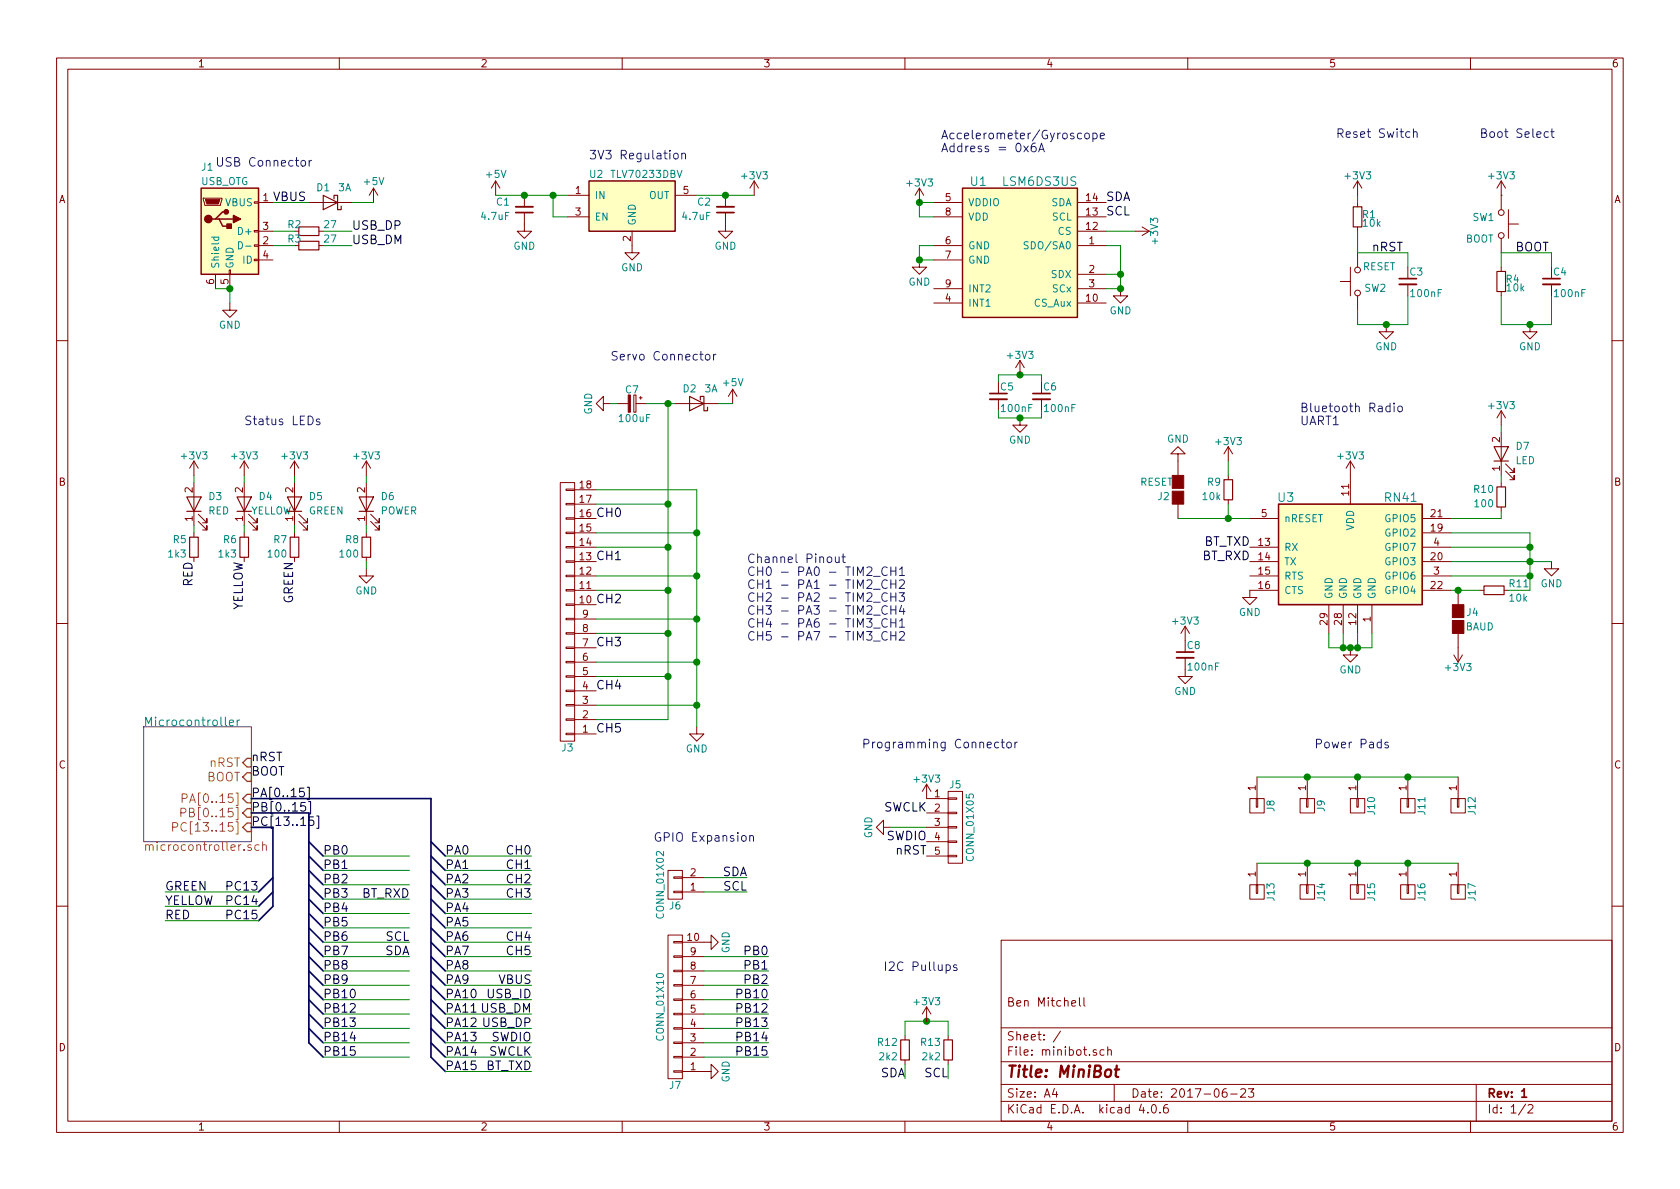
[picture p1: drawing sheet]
EESchema Schematic File Version 2
LIBS:power
LIBS:device
LIBS:transistors
LIBS:conn
LIBS:linear
LIBS:regul
LIBS:74xx
LIBS:cmos4000
LIBS:adc-dac
LIBS:memory
LIBS:xilinx
LIBS:microcontrollers
LIBS:dsp
LIBS:microchip
LIBS:analog_switches
LIBS:motorola
LIBS:texas
LIBS:intel
LIBS:audio
LIBS:interface
LIBS:digital-audio
LIBS:philips
LIBS:display
LIBS:cypress
LIBS:siliconi
LIBS:opto
LIBS:atmel
LIBS:contrib
LIBS:valves
LIBS:stm32
LIBS:switches
LIBS:parts
LIBS:minibot-cache
EELAYER 25 0
EELAYER END
$Descr A4 11693 8268
encoding utf-8
Sheet 1 2
Title "MiniBot"
Date "2017-06-23"
Rev "1"
Comp ""
Comment1 "Ben Mitchell"
Comment2 ""
Comment3 ""
Comment4 ""
$EndDescr
$Sheet
S 1000 5050 750  800 
U 59425D39
F0 "Microcontroller" 60
F1 "microcontroller.sch" 60
F2 "nRST" I R 1750 5300 60 
F3 "BOOT" I R 1750 5400 60 
F4 "PA[0..15]" I R 1750 5550 60 
F5 "PB[0..15]" I R 1750 5650 60 
F6 "PC[13..15]" I R 1750 5750 60 
$EndSheet
Text Label 1750 5300 0    60   ~ 0
nRST
Text Label 1750 5400 0    60   ~ 0
BOOT
$Comp
L SW_Push SW2
U 1 1
P 9450 1950
F 0 "SW2" V 9400 1750 50  0000 L CNN
F 1 "RESET" V 9550 1800 50  0000 C CNN
F 2 "Buttons_Switches_SMD:Panasonic_EVQPUK_EVQPUB" H 9450 2150 50  0001 C CNN
F 3 "" H 9450 2150 50  0001 C CNN
	1    9450 1950
	0    -1   -1   0   
$EndComp
$Comp
L R_Small R1
U 1 1
P 9450 1500
F 0 "R1" H 9480 1520 50  0000 L CNN
F 1 "10k" H 9480 1460 50  0000 L CNN
F 2 "Resistors_SMD:R_0603" H 9450 1500 50  0001 C CNN
F 3 "" H 9450 1500 50  0001 C CNN
	1    9450 1500
	1    0    0    -1  
$EndComp
$Comp
L GND #PWR01
U 1 1
P 9650 2250
F 0 "#PWR01" H 9650 2000 50  0001 C CNN
F 1 "GND" H 9650 2100 50  0000 C CNN
F 2 "" H 9650 2250 50  0001 C CNN
F 3 "" H 9650 2250 50  0001 C CNN
	1    9650 2250
	1    0    0    -1  
$EndComp
Text Label 9550 1750 0    60   ~ 0
nRST
$Comp
L C_Small C3
U 1 1
P 9800 1950
F 0 "C3" H 9810 2020 50  0000 L CNN
F 1 "100nF" H 9810 1870 50  0000 L CNN
F 2 "Capacitors_SMD:C_0603" H 9800 1950 50  0001 C CNN
F 3 "" H 9800 1950 50  0001 C CNN
	1    9800 1950
	1    0    0    -1  
$EndComp
Text Notes 9300 950  0    60   ~ 0
Reset Switch\n
$Comp
L SW_Push SW1
U 1 1
P 10450 1550
F 0 "SW1" V 10400 1350 50  0000 L CNN
F 1 "BOOT" V 10550 1400 50  0000 C CNN
F 2 "Buttons_Switches_SMD:Panasonic_EVQPUK_EVQPUB" H 10450 1750 50  0001 C CNN
F 3 "" H 10450 1750 50  0001 C CNN
	1    10450 1550
	0    1    1    0   
$EndComp
$Comp
L R_Small R4
U 1 1
P 10450 1950
F 0 "R4" H 10480 1970 50  0000 L CNN
F 1 "10k" H 10480 1910 50  0000 L CNN
F 2 "Resistors_SMD:R_0603" H 10450 1950 50  0001 C CNN
F 3 "" H 10450 1950 50  0001 C CNN
	1    10450 1950
	1    0    0    -1  
$EndComp
$Comp
L GND #PWR02
U 1 1
P 10650 2250
F 0 "#PWR02" H 10650 2000 50  0001 C CNN
F 1 "GND" H 10650 2100 50  0000 C CNN
F 2 "" H 10650 2250 50  0001 C CNN
F 3 "" H 10650 2250 50  0001 C CNN
	1    10650 2250
	1    0    0    -1  
$EndComp
$Comp
L C_Small C4
U 1 1
P 10800 1950
F 0 "C4" H 10810 2020 50  0000 L CNN
F 1 "100nF" H 10810 1870 50  0000 L CNN
F 2 "Capacitors_SMD:C_0603" H 10800 1950 50  0001 C CNN
F 3 "" H 10800 1950 50  0001 C CNN
	1    10800 1950
	1    0    0    -1  
$EndComp
Text Label 10550 1750 0    60   ~ 0
BOOT
Text Notes 10300 950  0    60   ~ 0
Boot Select\n
$Comp
L RN41 U3
U 1 1
P 8900 3500
F 0 "U3" H 8950 3550 60  0000 C CNN
F 1 "RN41" H 9750 3550 60  0000 C CNN
F 2 "modules:RN41" H 8900 3500 60  0001 C CNN
F 3 "" H 8900 3500 60  0001 C CNN
	1    8900 3500
	1    0    0    -1  
$EndComp
$Comp
L GND #PWR03
U 1 1
P 10800 3900
F 0 "#PWR03" H 10800 3650 50  0001 C CNN
F 1 "GND" H 10800 3750 50  0000 C CNN
F 2 "" H 10800 3900 50  0001 C CNN
F 3 "" H 10800 3900 50  0001 C CNN
	1    10800 3900
	1    0    0    -1  
$EndComp
$Comp
L R_Small R11
U 1 1
P 10400 4100
F 0 "R11" V 10350 4200 50  0000 L CNN
F 1 "10k" V 10450 4200 50  0000 L CNN
F 2 "Resistors_SMD:R_0603" H 10400 4100 50  0001 C CNN
F 3 "" H 10400 4100 50  0001 C CNN
	1    10400 4100
	0    1    1    0   
$EndComp
$Comp
L GS2 J4
U 1 1
P 10150 4300
F 0 "J4" H 10250 4350 50  0000 C CNN
F 1 "BAUD" H 10300 4250 50  0000 C CNN
F 2 "Connectors:GS2" V 10224 4300 50  0001 C CNN
F 3 "" H 10150 4300 50  0001 C CNN
	1    10150 4300
	1    0    0    -1  
$EndComp
$Comp
L LED D7
U 1 1
P 10450 3150
F 0 "D7" V 10500 3050 50  0000 R CNN
F 1 "LED" V 10400 3050 50  0000 R CNN
F 2 "LEDs:LED_0603" H 10450 3150 50  0001 C CNN
F 3 "" H 10450 3150 50  0001 C CNN
	1    10450 3150
	0    -1   -1   0   
$EndComp
$Comp
L R_Small R10
U 1 1
P 10450 3450
F 0 "R10" H 10500 3400 50  0000 L CNN
F 1 "100" H 10500 3500 50  0000 L CNN
F 2 "Resistors_SMD:R_0603" H 10450 3450 50  0001 C CNN
F 3 "" H 10450 3450 50  0001 C CNN
	1    10450 3450
	-1   0    0    1   
$EndComp
$Comp
L GND #PWR04
U 1 1
P 9400 4500
F 0 "#PWR04" H 9400 4250 50  0001 C CNN
F 1 "GND" H 9400 4350 50  0000 C CNN
F 2 "" H 9400 4500 50  0001 C CNN
F 3 "" H 9400 4500 50  0001 C CNN
	1    9400 4500
	1    0    0    -1  
$EndComp
$Comp
L C_Small C5
U 1 1
P 6950 2750
F 0 "C5" H 6960 2820 50  0000 L CNN
F 1 "100nF" H 6960 2670 50  0000 L CNN
F 2 "Capacitors_SMD:C_0603" H 6950 2750 50  0001 C CNN
F 3 "" H 6950 2750 50  0001 C CNN
	1    6950 2750
	1    0    0    -1  
$EndComp
$Comp
L GND #PWR05
U 1 1
P 7100 2900
F 0 "#PWR05" H 7100 2650 50  0001 C CNN
F 1 "GND" H 7100 2750 50  0000 C CNN
F 2 "" H 7100 2900 50  0001 C CNN
F 3 "" H 7100 2900 50  0001 C CNN
	1    7100 2900
	1    0    0    -1  
$EndComp
$Comp
L GS2 J2
U 1 1
P 8200 3400
F 0 "J2" H 8300 3450 50  0000 C CNN
F 1 "RESET" H 8350 3350 50  0000 C CNN
F 2 "Connectors:GS2" V 8274 3400 50  0001 C CNN
F 3 "" H 8200 3400 50  0001 C CNN
	1    8200 3400
	-1   0    0    1   
$EndComp
$Comp
L R_Small R9
U 1 1
P 8550 3400
F 0 "R9" H 8600 3350 50  0000 L CNN
F 1 "10k" H 8600 3450 50  0000 L CNN
F 2 "Resistors_SMD:R_0603" H 8550 3400 50  0001 C CNN
F 3 "" H 8550 3400 50  0001 C CNN
	1    8550 3400
	-1   0    0    1   
$EndComp
$Comp
L GND #PWR06
U 1 1
P 8200 3200
F 0 "#PWR06" H 8200 2950 50  0001 C CNN
F 1 "GND" H 8200 3050 50  0000 C CNN
F 2 "" H 8200 3200 50  0001 C CNN
F 3 "" H 8200 3200 50  0001 C CNN
	1    8200 3200
	-1   0    0    1   
$EndComp
Text Notes 9050 2950 0    60   ~ 0
Bluetooth Radio\nUART1\n
$Comp
L CONN_01X18 J3
U 1 1
P 3950 4250
F 0 "J3" H 3950 5200 50  0000 C CNN
F 1 "CONN_01X18" V 4050 4250 50  0001 C CNN
F 2 "modules:Pin_Header_Angled_3x06_Pitch2.54mm" H 3950 4250 50  0001 C CNN
F 3 "" H 3950 4250 50  0001 C CNN
	1    3950 4250
	-1   0    0    1   
$EndComp
Text Notes 4250 2500 0    60   ~ 0
Servo Connector
$Comp
L GND #PWR07
U 1 1
P 4850 5050
F 0 "#PWR07" H 4850 4800 50  0001 C CNN
F 1 "GND" H 4850 4900 50  0000 C CNN
F 2 "" H 4850 5050 50  0001 C CNN
F 3 "" H 4850 5050 50  0001 C CNN
	1    4850 5050
	1    0    0    -1  
$EndComp
$Comp
L D_Schottky D1
U 1 1
P 2300 1400
F 0 "D1" H 2350 1300 50  0000 C CNN
F 1 "3A" H 2200 1300 50  0000 C CNN
F 2 "Diodes_SMD:D_SMA" H 2300 1400 50  0001 C CNN
F 3 "" H 2300 1400 50  0001 C CNN
	1    2300 1400
	-1   0    0    1   
$EndComp
$Comp
L GND #PWR08
U 1 1
P 4250 2800
F 0 "#PWR08" H 4250 2550 50  0001 C CNN
F 1 "GND" H 4250 2650 50  0000 C CNN
F 2 "" H 4250 2800 50  0001 C CNN
F 3 "" H 4250 2800 50  0001 C CNN
	1    4250 2800
	0    1    1    0   
$EndComp
Text Label 4150 3600 0    60   ~ 0
CH0
Text Label 4150 3900 0    60   ~ 0
CH1
Text Label 4150 4200 0    60   ~ 0
CH2
Text Label 4150 4500 0    60   ~ 0
CH3
Text Label 4150 4800 0    60   ~ 0
CH4
Text Label 4150 5100 0    60   ~ 0
CH5
$Comp
L +5V #PWR09
U 1 1
P 2600 1400
F 0 "#PWR09" H 2600 1250 50  0001 C CNN
F 1 "+5V" H 2600 1550 50  0000 C CNN
F 2 "" H 2600 1400 50  0001 C CNN
F 3 "" H 2600 1400 50  0001 C CNN
	1    2600 1400
	1    0    0    -1  
$EndComp
$Comp
L USB_OTG J1
U 1 1
P 1600 1600
F 0 "J1" H 1400 2050 50  0000 L CNN
F 1 "USB_OTG" H 1400 1950 50  0000 L CNN
F 2 "Connectors:USB_Micro-B" H 1750 1550 50  0001 C CNN
F 3 "" H 1750 1550 50  0001 C CNN
	1    1600 1600
	1    0    0    -1  
$EndComp
$Comp
L GND #PWR010
U 1 1
P 1600 2100
F 0 "#PWR010" H 1600 1850 50  0001 C CNN
F 1 "GND" H 1600 1950 50  0000 C CNN
F 2 "" H 1600 2100 50  0001 C CNN
F 3 "" H 1600 2100 50  0001 C CNN
	1    1600 2100
	1    0    0    -1  
$EndComp
$Comp
L D_Schottky D2
U 1 1
P 4850 2800
F 0 "D2" H 4900 2700 50  0000 C CNN
F 1 "3A" H 4750 2700 50  0000 C CNN
F 2 "Diodes_SMD:D_SMA" H 4850 2800 50  0001 C CNN
F 3 "" H 4850 2800 50  0001 C CNN
	1    4850 2800
	-1   0    0    1   
$EndComp
$Comp
L +5V #PWR011
U 1 1
P 5100 2800
F 0 "#PWR011" H 5100 2650 50  0001 C CNN
F 1 "+5V" H 5100 2950 50  0000 C CNN
F 2 "" H 5100 2800 50  0001 C CNN
F 3 "" H 5100 2800 50  0001 C CNN
	1    5100 2800
	1    0    0    -1  
$EndComp
Text Notes 1500 1150 0    60   ~ 0
USB Connector\n
$Comp
L TLV70233DBV U2
U 1 1
P 4400 1400
F 0 "U2" H 4150 1600 50  0000 C CNN
F 1 "TLV70233DBV" H 4500 1600 50  0000 C CNN
F 2 "TO_SOT_Packages_SMD:SOT-23-5" H 4400 1500 50  0001 C CIN
F 3 "" H 4400 1400 50  0001 C CNN
	1    4400 1400
	1    0    0    -1  
$EndComp
$Comp
L GND #PWR012
U 1 1
P 4400 1700
F 0 "#PWR012" H 4400 1450 50  0001 C CNN
F 1 "GND" H 4400 1550 50  0000 C CNN
F 2 "" H 4400 1700 50  0001 C CNN
F 3 "" H 4400 1700 50  0001 C CNN
	1    4400 1700
	1    0    0    -1  
$EndComp
$Comp
L C_Small C2
U 1 1
P 5050 1450
F 0 "C2" H 5150 1400 50  0000 L CNN
F 1 "4.7uF" H 5150 1500 50  0000 L CNN
F 2 "Capacitors_SMD:C_0805" H 5050 1450 50  0001 C CNN
F 3 "" H 5050 1450 50  0001 C CNN
	1    5050 1450
	-1   0    0    1   
$EndComp
$Comp
L GND #PWR013
U 1 1
P 5050 1550
F 0 "#PWR013" H 5050 1300 50  0001 C CNN
F 1 "GND" H 5050 1400 50  0000 C CNN
F 2 "" H 5050 1550 50  0001 C CNN
F 3 "" H 5050 1550 50  0001 C CNN
	1    5050 1550
	1    0    0    -1  
$EndComp
$Comp
L CP_Small C7
U 1 1
P 4400 2800
F 0 "C7" V 4300 2750 50  0000 L CNN
F 1 "100uF" V 4500 2700 50  0000 L CNN
F 2 "Capacitors_SMD:CP_Elec_6.3x5.3" H 4400 2800 50  0001 C CNN
F 3 "" H 4400 2800 50  0001 C CNN
	1    4400 2800
	0    1    1    0   
$EndComp
Text Notes 4100 1100 0    60   ~ 0
3V3 Regulation\n
Text Label 2250 5950 0    60   ~ 0
PB0
Text Label 2250 6050 0    60   ~ 0
PB1
Text Label 2250 6150 0    60   ~ 0
PB2
Text Label 2250 6250 0    60   ~ 0
PB3
Text Label 2250 6350 0    60   ~ 0
PB4
Text Label 2250 6450 0    60   ~ 0
PB5
Text Label 2250 6550 0    60   ~ 0
PB6
Text Label 2250 6650 0    60   ~ 0
PB7
Text Label 2250 6750 0    60   ~ 0
PB8
Text Label 2250 6850 0    60   ~ 0
PB9
Text Label 2250 6950 0    60   ~ 0
PB10
Text Label 2250 7050 0    60   ~ 0
PB12
Text Label 2250 7150 0    60   ~ 0
PB13
Text Label 2250 7250 0    60   ~ 0
PB14
Entry Bus Bus
	2150 5850 2250 5950
Entry Bus Bus
	2150 5950 2250 6050
Entry Bus Bus
	2150 6050 2250 6150
Entry Bus Bus
	2150 6150 2250 6250
Entry Bus Bus
	2150 6250 2250 6350
Entry Bus Bus
	2150 6350 2250 6450
Entry Bus Bus
	2150 6450 2250 6550
Entry Bus Bus
	2150 6550 2250 6650
Entry Bus Bus
	2150 6650 2250 6750
Entry Bus Bus
	2150 6750 2250 6850
Entry Bus Bus
	2150 6850 2250 6950
Entry Bus Bus
	2150 6950 2250 7050
Entry Bus Bus
	2150 7050 2250 7150
Entry Bus Bus
	2150 7150 2250 7250
Entry Bus Bus
	2150 7250 2250 7350
Entry Bus Bus
	3000 5850 3100 5950
Entry Bus Bus
	3000 5950 3100 6050
Entry Bus Bus
	3000 6050 3100 6150
Entry Bus Bus
	3000 6150 3100 6250
Entry Bus Bus
	3000 6250 3100 6350
Entry Bus Bus
	3000 6350 3100 6450
Entry Bus Bus
	3000 6450 3100 6550
Entry Bus Bus
	3000 6550 3100 6650
Entry Bus Bus
	3000 6650 3100 6750
Entry Bus Bus
	3000 6750 3100 6850
Entry Bus Bus
	3000 6850 3100 6950
Entry Bus Bus
	3000 6950 3100 7050
Entry Bus Bus
	3000 7050 3100 7150
Entry Bus Bus
	3000 7150 3100 7250
Entry Bus Bus
	3000 7250 3100 7350
Entry Bus Bus
	3000 7350 3100 7450
Text Label 3100 5950 0    60   ~ 0
PA0
Text Label 3100 6050 0    60   ~ 0
PA1
Text Label 3100 6150 0    60   ~ 0
PA2
Text Label 3100 6250 0    60   ~ 0
PA3
Text Label 3100 6350 0    60   ~ 0
PA4
Text Label 3100 6450 0    60   ~ 0
PA5
Text Label 3100 6550 0    60   ~ 0
PA6
Text Label 3100 6650 0    60   ~ 0
PA7
Text Label 3100 6750 0    60   ~ 0
PA8
Text Label 3100 6850 0    60   ~ 0
PA9
Text Label 3100 6950 0    60   ~ 0
PA10
Text Label 3100 7050 0    60   ~ 0
PA11
Text Label 3100 7150 0    60   ~ 0
PA12
Text Label 3100 7250 0    60   ~ 0
PA13
Text Label 3100 7350 0    60   ~ 0
PA14
Text Label 3100 7450 0    60   ~ 0
PA15
$Comp
L LED D3
U 1 1
P 1350 3500
F 0 "D3" V 1400 3400 50  0000 R CNN
F 1 "RED" V 1300 3400 50  0000 R CNN
F 2 "LEDs:LED_0603" H 1350 3500 50  0001 C CNN
F 3 "" H 1350 3500 50  0001 C CNN
	1    1350 3500
	0    -1   -1   0   
$EndComp
$Comp
L R_Small R5
U 1 1
P 1350 3800
F 0 "R5" H 1400 3750 50  0000 L CNN
F 1 "1k3" H 1400 3850 50  0000 L CNN
F 2 "Resistors_SMD:R_0603" H 1350 3800 50  0001 C CNN
F 3 "" H 1350 3800 50  0001 C CNN
	1    1350 3800
	-1   0    0    1   
$EndComp
$Comp
L LED D4
U 1 1
P 1700 3500
F 0 "D4" V 1750 3400 50  0000 R CNN
F 1 "YELLOW" V 1650 3450 50  0000 R CNN
F 2 "LEDs:LED_0603" H 1700 3500 50  0001 C CNN
F 3 "" H 1700 3500 50  0001 C CNN
	1    1700 3500
	0    -1   -1   0   
$EndComp
$Comp
L R_Small R6
U 1 1
P 1700 3800
F 0 "R6" H 1750 3750 50  0000 L CNN
F 1 "1k3" H 1750 3850 50  0000 L CNN
F 2 "Resistors_SMD:R_0603" H 1700 3800 50  0001 C CNN
F 3 "" H 1700 3800 50  0001 C CNN
	1    1700 3800
	-1   0    0    1   
$EndComp
$Comp
L LED D5
U 1 1
P 2050 3500
F 0 "D5" V 2100 3400 50  0000 R CNN
F 1 "GREEN" V 2000 3400 50  0000 R CNN
F 2 "LEDs:LED_0603" H 2050 3500 50  0001 C CNN
F 3 "" H 2050 3500 50  0001 C CNN
	1    2050 3500
	0    -1   -1   0   
$EndComp
$Comp
L R_Small R7
U 1 1
P 2050 3800
F 0 "R7" H 2100 3750 50  0000 L CNN
F 1 "100" H 2100 3850 50  0000 L CNN
F 2 "Resistors_SMD:R_0603" H 2050 3800 50  0001 C CNN
F 3 "" H 2050 3800 50  0001 C CNN
	1    2050 3800
	-1   0    0    1   
$EndComp
$Comp
L LED D6
U 1 1
P 2550 3500
F 0 "D6" V 2600 3400 50  0000 R CNN
F 1 "POWER" V 2500 3400 50  0000 R CNN
F 2 "LEDs:LED_0603" H 2550 3500 50  0001 C CNN
F 3 "" H 2550 3500 50  0001 C CNN
	1    2550 3500
	0    -1   -1   0   
$EndComp
$Comp
L R_Small R8
U 1 1
P 2550 3800
F 0 "R8" H 2600 3750 50  0000 L CNN
F 1 "100" H 2600 3850 50  0000 L CNN
F 2 "Resistors_SMD:R_0603" H 2550 3800 50  0001 C CNN
F 3 "" H 2550 3800 50  0001 C CNN
	1    2550 3800
	-1   0    0    1   
$EndComp
$Comp
L GND #PWR014
U 1 1
P 2550 3950
F 0 "#PWR014" H 2550 3700 50  0001 C CNN
F 1 "GND" H 2550 3800 50  0000 C CNN
F 2 "" H 2550 3950 50  0001 C CNN
F 3 "" H 2550 3950 50  0001 C CNN
	1    2550 3950
	1    0    0    -1  
$EndComp
Text Notes 1700 2950 0    60   ~ 0
Status LEDs\n
$Comp
L GND #PWR015
U 1 1
P 6200 5750
F 0 "#PWR015" H 6200 5500 50  0001 C CNN
F 1 "GND" H 6200 5600 50  0000 C CNN
F 2 "" H 6200 5750 50  0001 C CNN
F 3 "" H 6200 5750 50  0001 C CNN
	1    6200 5750
	0    1    1    0   
$EndComp
Text Label 6450 5650 2    60   ~ 0
SWCLK
Text Label 6450 5850 2    60   ~ 0
SWDIO
Text Label 6450 5950 2    60   ~ 0
nRST
Text Notes 6000 5200 0    60   ~ 0
Programming Connector
Text Label 3700 7250 2    60   ~ 0
SWDIO
Text Label 3700 7350 2    60   ~ 0
SWCLK
Text Label 2050 3900 3    60   ~ 0
GREEN
Text Label 1700 3900 3    60   ~ 0
YELLOW
Text Label 1350 3900 3    60   ~ 0
RED
Text Label 1150 6200 0    60   ~ 0
GREEN
Text Label 1150 6300 0    60   ~ 0
YELLOW
Text Label 1150 6400 0    60   ~ 0
RED
Text Label 8700 3800 2    60   ~ 0
BT_TXD
Text Label 8700 3900 2    60   ~ 0
BT_RXD
Text Label 3700 7450 2    60   ~ 0
BT_TXD
Text Label 2850 6250 2    60   ~ 0
BT_RXD
Text Label 3700 5950 2    60   ~ 0
CH0
Text Label 3700 6050 2    60   ~ 0
CH1
Text Label 3700 6150 2    60   ~ 0
CH2
Text Label 3700 6250 2    60   ~ 0
CH3
Text Label 3700 6550 2    60   ~ 0
CH4
Text Label 3700 6650 2    60   ~ 0
CH5
$Comp
L LSM6DS3US U1
U 1 1
P 6700 1300
F 0 "U1" H 6750 1350 60  0000 L CNN
F 1 "LSM6DS3US" H 7500 1350 60  0000 R CNN
F 2 "modules:LSM6DS3US" H 6700 1300 60  0001 C CNN
F 3 "" H 6700 1300 60  0001 C CNN
	1    6700 1300
	1    0    0    -1  
$EndComp
$Comp
L GND #PWR016
U 1 1
P 6400 1800
F 0 "#PWR016" H 6400 1550 50  0001 C CNN
F 1 "GND" H 6400 1650 50  0000 C CNN
F 2 "" H 6400 1800 50  0001 C CNN
F 3 "" H 6400 1800 50  0001 C CNN
	1    6400 1800
	1    0    0    -1  
$EndComp
Wire Wire Line
	9450 1750 9450 1600
Wire Wire Line
	9450 1400 9450 1350
Wire Wire Line
	9450 2150 9450 2250
Wire Wire Line
	9800 1750 9450 1750
Wire Wire Line
	9800 2250 9800 2050
Wire Wire Line
	9450 2250 9800 2250
Connection ~ 9650 2250
Wire Wire Line
	9800 1750 9800 1850
Wire Wire Line
	10450 1350 10450 1350
Wire Wire Line
	10450 2050 10450 2250
Wire Wire Line
	10800 1750 10450 1750
Wire Wire Line
	10800 2250 10800 2050
Wire Wire Line
	10450 2250 10800 2250
Connection ~ 10650 2250
Wire Wire Line
	10800 1750 10800 1850
Wire Wire Line
	10450 1750 10450 1850
Wire Wire Line
	10650 4100 10500 4100
Wire Wire Line
	10650 3700 10650 4100
Wire Wire Line
	10100 4000 10650 4000
Connection ~ 10650 4000
Wire Wire Line
	10100 3900 10800 3900
Wire Wire Line
	10100 3800 10650 3800
Connection ~ 10650 3900
Wire Wire Line
	10100 4100 10300 4100
Connection ~ 10150 4100
Wire Wire Line
	10100 3700 10650 3700
Connection ~ 10650 3800
Wire Wire Line
	10100 3600 10450 3600
Wire Wire Line
	10450 3600 10450 3550
Wire Wire Line
	10450 3350 10450 3300
Wire Wire Line
	10450 3000 10450 2950
Wire Wire Line
	9550 4500 9550 4400
Wire Wire Line
	9250 4500 9550 4500
Wire Wire Line
	9250 4500 9250 4400
Connection ~ 9400 4500
Wire Wire Line
	9350 4400 9350 4500
Connection ~ 9350 4500
Wire Wire Line
	9450 4400 9450 4500
Connection ~ 9450 4500
Wire Wire Line
	8200 3600 8700 3600
Wire Wire Line
	8550 3500 8550 3600
Connection ~ 8550 3600
Wire Wire Line
	8550 3300 8550 3200
Wire Wire Line
	4650 5000 4150 5000
Wire Wire Line
	4650 2800 4650 5000
Wire Wire Line
	4150 4700 4650 4700
Connection ~ 4650 4700
Wire Wire Line
	4150 4400 4650 4400
Connection ~ 4650 4400
Wire Wire Line
	4150 4100 4650 4100
Connection ~ 4650 4100
Wire Wire Line
	4150 3800 4650 3800
Connection ~ 4650 3800
Wire Wire Line
	4150 3500 4650 3500
Connection ~ 4650 3500
Wire Wire Line
	4850 4900 4150 4900
Wire Wire Line
	4850 4600 4150 4600
Connection ~ 4850 4600
Wire Wire Line
	4850 4300 4150 4300
Connection ~ 4850 4300
Wire Wire Line
	4850 4000 4150 4000
Connection ~ 4850 4000
Wire Wire Line
	4850 3700 4150 3700
Connection ~ 4850 3700
Wire Wire Line
	4150 3400 4850 3400
Connection ~ 4850 4900
Connection ~ 4650 2800
Wire Wire Line
	4300 2800 4250 2800
Wire Wire Line
	2450 1400 2600 1400
Wire Wire Line
	4850 3400 4850 5050
Wire Wire Line
	1600 2000 1500 2000
Connection ~ 1600 2000
Wire Wire Line
	1600 2000 1600 2100
Wire Wire Line
	2150 1400 1900 1400
Wire Wire Line
	5000 2800 5100 2800
Wire Wire Line
	4500 2800 4700 2800
Wire Wire Line
	4850 1350 5250 1350
Connection ~ 5050 1350
Wire Bus Line
	1750 5550 3000 5550
Wire Bus Line
	1750 5650 2150 5650
Wire Wire Line
	1350 3700 1350 3650
Wire Wire Line
	1350 3350 1350 3300
Wire Wire Line
	1700 3700 1700 3650
Wire Wire Line
	1700 3350 1700 3300
Wire Wire Line
	2050 3700 2050 3650
Wire Wire Line
	2050 3350 2050 3300
Wire Wire Line
	2550 3700 2550 3650
Wire Wire Line
	2550 3350 2550 3300
Wire Wire Line
	2550 3950 2550 3900
Wire Wire Line
	6200 5750 6450 5750
Wire Bus Line
	3000 5550 3000 7350
Wire Wire Line
	2250 5950 2850 5950
Wire Wire Line
	2250 6050 2850 6050
Wire Wire Line
	2250 6150 2850 6150
Wire Wire Line
	2250 6250 2850 6250
Wire Wire Line
	2250 6350 2850 6350
Wire Wire Line
	2250 6450 2850 6450
Wire Wire Line
	2250 6550 2850 6550
Wire Wire Line
	2250 6650 2850 6650
Wire Wire Line
	2250 6750 2850 6750
Wire Wire Line
	2250 6850 2850 6850
Wire Wire Line
	2250 6950 2850 6950
Wire Wire Line
	2250 7050 2850 7050
Wire Wire Line
	2250 7150 2850 7150
Wire Wire Line
	2250 7250 2850 7250
Wire Wire Line
	2250 7350 2850 7350
Wire Wire Line
	3700 5950 3100 5950
Wire Wire Line
	3700 6050 3100 6050
Wire Wire Line
	3700 6150 3100 6150
Wire Wire Line
	3700 6250 3100 6250
Wire Wire Line
	3700 6350 3100 6350
Wire Wire Line
	3700 6450 3100 6450
Wire Wire Line
	3700 6550 3100 6550
Wire Wire Line
	3700 6650 3100 6650
Wire Wire Line
	3700 6750 3100 6750
Wire Wire Line
	3700 6850 3100 6850
Wire Wire Line
	3700 6950 3100 6950
Wire Wire Line
	3700 7050 3100 7050
Wire Wire Line
	3700 7150 3100 7150
Wire Wire Line
	3700 7250 3100 7250
Wire Wire Line
	3700 7350 3100 7350
Wire Wire Line
	3700 7450 3100 7450
Wire Wire Line
	6400 1800 6500 1800
Wire Wire Line
	6500 1700 6400 1700
Wire Wire Line
	6400 1700 6400 1800
Connection ~ 6400 1800
Wire Wire Line
	6400 1400 6500 1400
Wire Wire Line
	6500 1500 6400 1500
Wire Wire Line
	6400 1500 6400 1400
Connection ~ 6400 1400
$Comp
L C_Small C6
U 1 1
P 7250 2750
F 0 "C6" H 7260 2820 50  0000 L CNN
F 1 "100nF" H 7260 2670 50  0000 L CNN
F 2 "Capacitors_SMD:C_0603" H 7250 2750 50  0001 C CNN
F 3 "" H 7250 2750 50  0001 C CNN
	1    7250 2750
	1    0    0    -1  
$EndComp
Wire Wire Line
	6950 2900 7250 2900
Wire Wire Line
	7250 2900 7250 2850
Wire Wire Line
	6950 2900 6950 2850
Connection ~ 7100 2900
Wire Wire Line
	6950 2650 6950 2600
Wire Wire Line
	6950 2600 7250 2600
Wire Wire Line
	7250 2600 7250 2650
Connection ~ 7100 2600
$Comp
L GND #PWR017
U 1 1
P 7800 2000
F 0 "#PWR017" H 7800 1750 50  0001 C CNN
F 1 "GND" H 7800 1850 50  0000 C CNN
F 2 "" H 7800 2000 50  0001 C CNN
F 3 "" H 7800 2000 50  0001 C CNN
	1    7800 2000
	1    0    0    -1  
$EndComp
Wire Wire Line
	7800 2000 7700 2000
Wire Wire Line
	7700 1900 7800 1900
Wire Wire Line
	7800 1700 7800 2000
Connection ~ 7800 2000
Wire Wire Line
	7700 1700 7800 1700
Connection ~ 7800 1900
Wire Wire Line
	7900 1600 7700 1600
Text Label 7700 1400 0    60   ~ 0
SDA
Text Label 6600 7500 2    60   ~ 0
SCL
Text Notes 6550 1050 0    60   ~ 0
Accelerometer/Gyroscope\nAddress = 0x6A\n
Text Label 2850 6550 2    60   ~ 0
SCL
Text Label 2850 6650 2    60   ~ 0
SDA
Text Label 6300 7500 2    60   ~ 0
SDA
Text Label 7700 1500 0    60   ~ 0
SCL
$Comp
L R_Small R13
U 1 1
P 6600 7300
F 0 "R13" H 6650 7250 50  0000 L CNN
F 1 "2k2" H 6650 7350 50  0000 L CNN
F 2 "Resistors_SMD:R_0603" H 6600 7300 50  0001 C CNN
F 3 "" H 6600 7300 50  0001 C CNN
	1    6600 7300
	-1   0    0    1   
$EndComp
$Comp
L R_Small R12
U 1 1
P 6300 7300
F 0 "R12" H 6350 7250 50  0000 L CNN
F 1 "2k2" H 6350 7350 50  0000 L CNN
F 2 "Resistors_SMD:R_0603" H 6300 7300 50  0001 C CNN
F 3 "" H 6300 7300 50  0001 C CNN
	1    6300 7300
	-1   0    0    1   
$EndComp
Wire Wire Line
	6300 7100 6300 7200
Wire Wire Line
	6600 7100 6600 7200
Wire Wire Line
	6600 7500 6600 7400
Wire Wire Line
	6300 7500 6300 7400
Text Notes 6150 6750 0    60   ~ 0
I2C Pullups\n
Wire Wire Line
	6300 7100 6600 7100
Connection ~ 6450 7100
$Comp
L C_Small C8
U 1 1
P 8250 4550
F 0 "C8" H 8260 4620 50  0000 L CNN
F 1 "100nF" H 8260 4470 50  0000 L CNN
F 2 "Capacitors_SMD:C_0603" H 8250 4550 50  0001 C CNN
F 3 "" H 8250 4550 50  0001 C CNN
	1    8250 4550
	1    0    0    -1  
$EndComp
$Comp
L GND #PWR018
U 1 1
P 8250 4650
F 0 "#PWR018" H 8250 4400 50  0001 C CNN
F 1 "GND" H 8250 4500 50  0000 C CNN
F 2 "" H 8250 4650 50  0001 C CNN
F 3 "" H 8250 4650 50  0001 C CNN
	1    8250 4650
	1    0    0    -1  
$EndComp
Text Label 3700 7050 2    60   ~ 0
USB_DM
Text Label 3700 7150 2    60   ~ 0
USB_DP
Text Label 2450 1700 0    60   ~ 0
USB_DM
Text Label 2450 1600 0    60   ~ 0
USB_DP
Text Label 1900 1400 0    60   ~ 0
VBUS
Text Label 3700 6850 2    60   ~ 0
VBUS
Wire Bus Line
	1750 5750 1900 5750
Wire Bus Line
	1900 5750 1900 6300
Entry Bus Bus
	1800 6400 1900 6300
Entry Bus Bus
	1800 6300 1900 6200
Entry Bus Bus
	1800 6200 1900 6100
Text Label 1800 6200 2    60   ~ 0
PC13
Text Label 1800 6300 2    60   ~ 0
PC14
Text Label 1800 6400 2    60   ~ 0
PC15
Wire Wire Line
	1800 6200 1150 6200
Wire Wire Line
	1800 6300 1150 6300
Wire Wire Line
	1800 6400 1150 6400
Text Label 3700 6950 2    60   ~ 0
USB_ID
$Comp
L +5V #PWR019
U 1 1
P 3450 1350
F 0 "#PWR019" H 3450 1200 50  0001 C CNN
F 1 "+5V" H 3450 1500 50  0000 C CNN
F 2 "" H 3450 1350 50  0001 C CNN
F 3 "" H 3450 1350 50  0001 C CNN
	1    3450 1350
	1    0    0    -1  
$EndComp
$Comp
L C_Small C1
U 1 1
P 3650 1450
F 0 "C1" H 3750 1400 50  0000 L CNN
F 1 "4.7uF" H 3750 1500 50  0000 L CNN
F 2 "Capacitors_SMD:C_0805" H 3650 1450 50  0001 C CNN
F 3 "" H 3650 1450 50  0001 C CNN
	1    3650 1450
	-1   0    0    1   
$EndComp
$Comp
L GND #PWR020
U 1 1
P 3650 1550
F 0 "#PWR020" H 3650 1300 50  0001 C CNN
F 1 "GND" H 3650 1400 50  0000 C CNN
F 2 "" H 3650 1550 50  0001 C CNN
F 3 "" H 3650 1550 50  0001 C CNN
	1    3650 1550
	1    0    0    -1  
$EndComp
Wire Wire Line
	3950 1500 3850 1500
Wire Wire Line
	3850 1500 3850 1350
Connection ~ 3850 1350
Wire Wire Line
	3450 1350 3950 1350
Text Notes 5200 4450 0    60   ~ 0
Channel Pinout\nCH0 - PA0 - TIM2_CH1\nCH1 - PA1 - TIM2_CH2\nCH2 - PA2 - TIM2_CH3\nCH3 - PA3 - TIM2_CH4\nCH4 - PA6 - TIM3_CH1\nCH5 - PA7 - TIM3_CH2
$Comp
L +3V3 #PWR021
U 1 1
P 5250 1350
F 0 "#PWR021" H 5250 1200 50  0001 C CNN
F 1 "+3V3" H 5250 1490 50  0000 C CNN
F 2 "" H 5250 1350 50  0001 C CNN
F 3 "" H 5250 1350 50  0001 C CNN
	1    5250 1350
	1    0    0    -1  
$EndComp
$Comp
L +3V3 #PWR022
U 1 1
P 9450 1350
F 0 "#PWR022" H 9450 1200 50  0001 C CNN
F 1 "+3V3" H 9450 1490 50  0000 C CNN
F 2 "" H 9450 1350 50  0001 C CNN
F 3 "" H 9450 1350 50  0001 C CNN
	1    9450 1350
	1    0    0    -1  
$EndComp
$Comp
L +3V3 #PWR023
U 1 1
P 10450 1350
F 0 "#PWR023" H 10450 1200 50  0001 C CNN
F 1 "+3V3" H 10450 1490 50  0000 C CNN
F 2 "" H 10450 1350 50  0001 C CNN
F 3 "" H 10450 1350 50  0001 C CNN
	1    10450 1350
	1    0    0    -1  
$EndComp
$Comp
L +3V3 #PWR024
U 1 1
P 6450 5550
F 0 "#PWR024" H 6450 5400 50  0001 C CNN
F 1 "+3V3" H 6450 5690 50  0000 C CNN
F 2 "" H 6450 5550 50  0001 C CNN
F 3 "" H 6450 5550 50  0001 C CNN
	1    6450 5550
	1    0    0    -1  
$EndComp
$Comp
L +3V3 #PWR025
U 1 1
P 10450 2950
F 0 "#PWR025" H 10450 2800 50  0001 C CNN
F 1 "+3V3" H 10450 3090 50  0000 C CNN
F 2 "" H 10450 2950 50  0001 C CNN
F 3 "" H 10450 2950 50  0001 C CNN
	1    10450 2950
	1    0    0    -1  
$EndComp
$Comp
L +3V3 #PWR026
U 1 1
P 8550 3200
F 0 "#PWR026" H 8550 3050 50  0001 C CNN
F 1 "+3V3" H 8550 3340 50  0000 C CNN
F 2 "" H 8550 3200 50  0001 C CNN
F 3 "" H 8550 3200 50  0001 C CNN
	1    8550 3200
	1    0    0    -1  
$EndComp
$Comp
L +3V3 #PWR027
U 1 1
P 10150 4500
F 0 "#PWR027" H 10150 4350 50  0001 C CNN
F 1 "+3V3" H 10150 4640 50  0000 C CNN
F 2 "" H 10150 4500 50  0001 C CNN
F 3 "" H 10150 4500 50  0001 C CNN
	1    10150 4500
	-1   0    0    1   
$EndComp
$Comp
L +3V3 #PWR028
U 1 1
P 8250 4450
F 0 "#PWR028" H 8250 4300 50  0001 C CNN
F 1 "+3V3" H 8250 4590 50  0000 C CNN
F 2 "" H 8250 4450 50  0001 C CNN
F 3 "" H 8250 4450 50  0001 C CNN
	1    8250 4450
	1    0    0    -1  
$EndComp
$Comp
L +3V3 #PWR029
U 1 1
P 6450 7100
F 0 "#PWR029" H 6450 6950 50  0001 C CNN
F 1 "+3V3" H 6450 7240 50  0000 C CNN
F 2 "" H 6450 7100 50  0001 C CNN
F 3 "" H 6450 7100 50  0001 C CNN
	1    6450 7100
	1    0    0    -1  
$EndComp
$Comp
L +3V3 #PWR030
U 1 1
P 7900 1600
F 0 "#PWR030" H 7900 1450 50  0001 C CNN
F 1 "+3V3" H 7900 1740 50  0000 C CNN
F 2 "" H 7900 1600 50  0001 C CNN
F 3 "" H 7900 1600 50  0001 C CNN
	1    7900 1600
	0    1    1    0   
$EndComp
$Comp
L +3V3 #PWR031
U 1 1
P 6400 1400
F 0 "#PWR031" H 6400 1250 50  0001 C CNN
F 1 "+3V3" H 6400 1540 50  0000 C CNN
F 2 "" H 6400 1400 50  0001 C CNN
F 3 "" H 6400 1400 50  0001 C CNN
	1    6400 1400
	1    0    0    -1  
$EndComp
$Comp
L +3V3 #PWR032
U 1 1
P 7100 2600
F 0 "#PWR032" H 7100 2450 50  0001 C CNN
F 1 "+3V3" H 7100 2740 50  0000 C CNN
F 2 "" H 7100 2600 50  0001 C CNN
F 3 "" H 7100 2600 50  0001 C CNN
	1    7100 2600
	1    0    0    -1  
$EndComp
$Comp
L +3V3 #PWR033
U 1 1
P 2550 3300
F 0 "#PWR033" H 2550 3150 50  0001 C CNN
F 1 "+3V3" H 2550 3440 50  0000 C CNN
F 2 "" H 2550 3300 50  0001 C CNN
F 3 "" H 2550 3300 50  0001 C CNN
	1    2550 3300
	1    0    0    -1  
$EndComp
$Comp
L +3V3 #PWR034
U 1 1
P 2050 3300
F 0 "#PWR034" H 2050 3150 50  0001 C CNN
F 1 "+3V3" H 2050 3440 50  0000 C CNN
F 2 "" H 2050 3300 50  0001 C CNN
F 3 "" H 2050 3300 50  0001 C CNN
	1    2050 3300
	1    0    0    -1  
$EndComp
$Comp
L +3V3 #PWR035
U 1 1
P 1700 3300
F 0 "#PWR035" H 1700 3150 50  0001 C CNN
F 1 "+3V3" H 1700 3440 50  0000 C CNN
F 2 "" H 1700 3300 50  0001 C CNN
F 3 "" H 1700 3300 50  0001 C CNN
	1    1700 3300
	1    0    0    -1  
$EndComp
$Comp
L +3V3 #PWR036
U 1 1
P 1350 3300
F 0 "#PWR036" H 1350 3150 50  0001 C CNN
F 1 "+3V3" H 1350 3440 50  0000 C CNN
F 2 "" H 1350 3300 50  0001 C CNN
F 3 "" H 1350 3300 50  0001 C CNN
	1    1350 3300
	1    0    0    -1  
$EndComp
Text Label 1750 5550 0    60   ~ 0
PA[0..15]
Text Label 1750 5650 0    60   ~ 0
PB[0..15]
Text Label 1750 5750 0    60   ~ 0
PC[13..15]
$Comp
L R_Small R2
U 1 1
P 2150 1600
F 0 "R2" V 2100 1450 50  0000 L CNN
F 1 "27" V 2100 1700 50  0000 L CNN
F 2 "Resistors_SMD:R_0603" H 2150 1600 50  0001 C CNN
F 3 "" H 2150 1600 50  0001 C CNN
	1    2150 1600
	0    1    1    0   
$EndComp
$Comp
L R_Small R3
U 1 1
P 2150 1700
F 0 "R3" V 2100 1550 50  0000 L CNN
F 1 "27" V 2100 1800 50  0000 L CNN
F 2 "Resistors_SMD:R_0603" H 2150 1700 50  0001 C CNN
F 3 "" H 2150 1700 50  0001 C CNN
	1    2150 1700
	0    1    1    0   
$EndComp
Wire Wire Line
	2450 1600 2250 1600
Wire Wire Line
	2050 1600 1900 1600
Wire Wire Line
	1900 1700 2050 1700
Wire Wire Line
	2250 1700 2450 1700
Wire Bus Line
	2150 5650 2150 7250
Text Label 2250 7350 0    60   ~ 0
PB15
$Comp
L CONN_01X05 J5
U 1 1
P 6650 5750
F 0 "J5" H 6650 6050 50  0000 C CNN
F 1 "CONN_01X05" V 6750 5750 50  0000 C CNN
F 2 "Pin_Headers:Pin_Header_Angled_1x05_Pitch2.54mm" H 6650 5750 50  0001 C CNN
F 3 "" H 6650 5750 50  0001 C CNN
	1    6650 5750
	1    0    0    -1  
$EndComp
$Comp
L GND #PWR037
U 1 1
P 8700 4100
F 0 "#PWR037" H 8700 3850 50  0001 C CNN
F 1 "GND" H 8700 3950 50  0000 C CNN
F 2 "" H 8700 4100 50  0001 C CNN
F 3 "" H 8700 4100 50  0001 C CNN
	1    8700 4100
	1    0    0    -1  
$EndComp
Connection ~ 3650 1350
$Comp
L CONN_01X10 J7
U 1 1
P 4700 7000
F 0 "J7" H 4700 7550 50  0000 C CNN
F 1 "CONN_01X10" V 4800 7000 50  0000 C CNN
F 2 "Pin_Headers:Pin_Header_Straight_1x10_Pitch2.54mm" H 4700 7000 50  0001 C CNN
F 3 "" H 4700 7000 50  0001 C CNN
	1    4700 7000
	-1   0    0    1   
$EndComp
$Comp
L GND #PWR038
U 1 1
P 4900 7450
F 0 "#PWR038" H 4900 7200 50  0001 C CNN
F 1 "GND" H 4900 7300 50  0000 C CNN
F 2 "" H 4900 7450 50  0001 C CNN
F 3 "" H 4900 7450 50  0001 C CNN
	1    4900 7450
	0    -1   -1   0   
$EndComp
$Comp
L GND #PWR039
U 1 1
P 4900 6550
F 0 "#PWR039" H 4900 6300 50  0001 C CNN
F 1 "GND" H 4900 6400 50  0000 C CNN
F 2 "" H 4900 6550 50  0001 C CNN
F 3 "" H 4900 6550 50  0001 C CNN
	1    4900 6550
	0    -1   -1   0   
$EndComp
Wire Wire Line
	4900 6650 5350 6650
Wire Wire Line
	4900 6750 5350 6750
Wire Wire Line
	5350 6850 4900 6850
Wire Wire Line
	4900 6950 5350 6950
Wire Wire Line
	5350 7050 4900 7050
Wire Wire Line
	4900 7150 5350 7150
Wire Wire Line
	5350 7250 4900 7250
Wire Wire Line
	4900 7350 5350 7350
Text Label 5350 6650 2    60   ~ 0
PB0
Text Label 5350 6750 2    60   ~ 0
PB1
Text Label 5350 6850 2    60   ~ 0
PB2
Text Label 5350 6950 2    60   ~ 0
PB10
Text Label 5350 7050 2    60   ~ 0
PB12
Text Label 5350 7150 2    60   ~ 0
PB13
Text Label 5350 7250 2    60   ~ 0
PB14
Text Label 5350 7350 2    60   ~ 0
PB15
$Comp
L CONN_01X02 J6
U 1 1
P 4700 6150
F 0 "J6" H 4700 6300 50  0000 C CNN
F 1 "CONN_01X02" V 4800 6150 50  0000 C CNN
F 2 "Pin_Headers:Pin_Header_Straight_1x02_Pitch2.54mm" H 4700 6150 50  0001 C CNN
F 3 "" H 4700 6150 50  0001 C CNN
	1    4700 6150
	-1   0    0    1   
$EndComp
Wire Wire Line
	4900 6100 5200 6100
Wire Wire Line
	4900 6200 5200 6200
Text Label 5200 6100 2    60   ~ 0
SDA
Text Label 5200 6200 2    60   ~ 0
SCL
Text Notes 4550 5850 0    60   ~ 0
GPIO Expansion
$Comp
L +3V3 #PWR040
U 1 1
P 9400 3300
F 0 "#PWR040" H 9400 3150 50  0001 C CNN
F 1 "+3V3" H 9400 3440 50  0000 C CNN
F 2 "" H 9400 3300 50  0001 C CNN
F 3 "" H 9400 3300 50  0001 C CNN
	1    9400 3300
	1    0    0    -1  
$EndComp
$Comp
L CONN_01X01 J8
U 1 1
P 8750 5600
F 0 "J8" H 8750 5700 50  0000 C CNN
F 1 "CONN_01X01" V 8850 5600 50  0001 C CNN
F 2 "parts:Pad" H 8750 5600 50  0001 C CNN
F 3 "" H 8750 5600 50  0001 C CNN
	1    8750 5600
	0    1    1    0   
$EndComp
$Comp
L CONN_01X01 J9
U 1 1
P 9100 5600
F 0 "J9" H 9100 5700 50  0000 C CNN
F 1 "CONN_01X01" V 9200 5600 50  0001 C CNN
F 2 "parts:Pad" H 9100 5600 50  0001 C CNN
F 3 "" H 9100 5600 50  0001 C CNN
	1    9100 5600
	0    1    1    0   
$EndComp
$Comp
L CONN_01X01 J10
U 1 1
P 9450 5600
F 0 "J10" H 9450 5700 50  0000 C CNN
F 1 "CONN_01X01" V 9550 5600 50  0001 C CNN
F 2 "parts:Pad" H 9450 5600 50  0001 C CNN
F 3 "" H 9450 5600 50  0001 C CNN
	1    9450 5600
	0    1    1    0   
$EndComp
$Comp
L CONN_01X01 J11
U 1 1
P 9800 5600
F 0 "J11" H 9800 5700 50  0000 C CNN
F 1 "CONN_01X01" V 9900 5600 50  0001 C CNN
F 2 "parts:Pad" H 9800 5600 50  0001 C CNN
F 3 "" H 9800 5600 50  0001 C CNN
	1    9800 5600
	0    1    1    0   
$EndComp
$Comp
L CONN_01X01 J12
U 1 1
P 10150 5600
F 0 "J12" H 10150 5700 50  0000 C CNN
F 1 "CONN_01X01" V 10250 5600 50  0001 C CNN
F 2 "parts:Pad" H 10150 5600 50  0001 C CNN
F 3 "" H 10150 5600 50  0001 C CNN
	1    10150 5600
	0    1    1    0   
$EndComp
$Comp
L CONN_01X01 J13
U 1 1
P 8750 6200
F 0 "J13" H 8750 6300 50  0000 C CNN
F 1 "CONN_01X01" V 8850 6200 50  0001 C CNN
F 2 "parts:Pad" H 8750 6200 50  0001 C CNN
F 3 "" H 8750 6200 50  0001 C CNN
	1    8750 6200
	0    1    1    0   
$EndComp
$Comp
L CONN_01X01 J14
U 1 1
P 9100 6200
F 0 "J14" H 9100 6300 50  0000 C CNN
F 1 "CONN_01X01" V 9200 6200 50  0001 C CNN
F 2 "parts:Pad" H 9100 6200 50  0001 C CNN
F 3 "" H 9100 6200 50  0001 C CNN
	1    9100 6200
	0    1    1    0   
$EndComp
$Comp
L CONN_01X01 J15
U 1 1
P 9450 6200
F 0 "J15" H 9450 6300 50  0000 C CNN
F 1 "CONN_01X01" V 9550 6200 50  0001 C CNN
F 2 "parts:Pad" H 9450 6200 50  0001 C CNN
F 3 "" H 9450 6200 50  0001 C CNN
	1    9450 6200
	0    1    1    0   
$EndComp
$Comp
L CONN_01X01 J16
U 1 1
P 9800 6200
F 0 "J16" H 9800 6300 50  0000 C CNN
F 1 "CONN_01X01" V 9900 6200 50  0001 C CNN
F 2 "parts:Pad" H 9800 6200 50  0001 C CNN
F 3 "" H 9800 6200 50  0001 C CNN
	1    9800 6200
	0    1    1    0   
$EndComp
$Comp
L CONN_01X01 J17
U 1 1
P 10150 6200
F 0 "J17" H 10150 6300 50  0000 C CNN
F 1 "CONN_01X01" V 10250 6200 50  0001 C CNN
F 2 "parts:Pad" H 10150 6200 50  0001 C CNN
F 3 "" H 10150 6200 50  0001 C CNN
	1    10150 6200
	0    1    1    0   
$EndComp
Wire Wire Line
	8750 6000 10150 6000
Wire Wire Line
	8750 5400 10150 5400
Connection ~ 9100 5400
Connection ~ 9450 5400
Connection ~ 9800 5400
Connection ~ 9800 6000
Connection ~ 9450 6000
Connection ~ 9100 6000
Text Notes 9150 5200 0    60   ~ 0
Power Pads
$EndSCHEMATC
